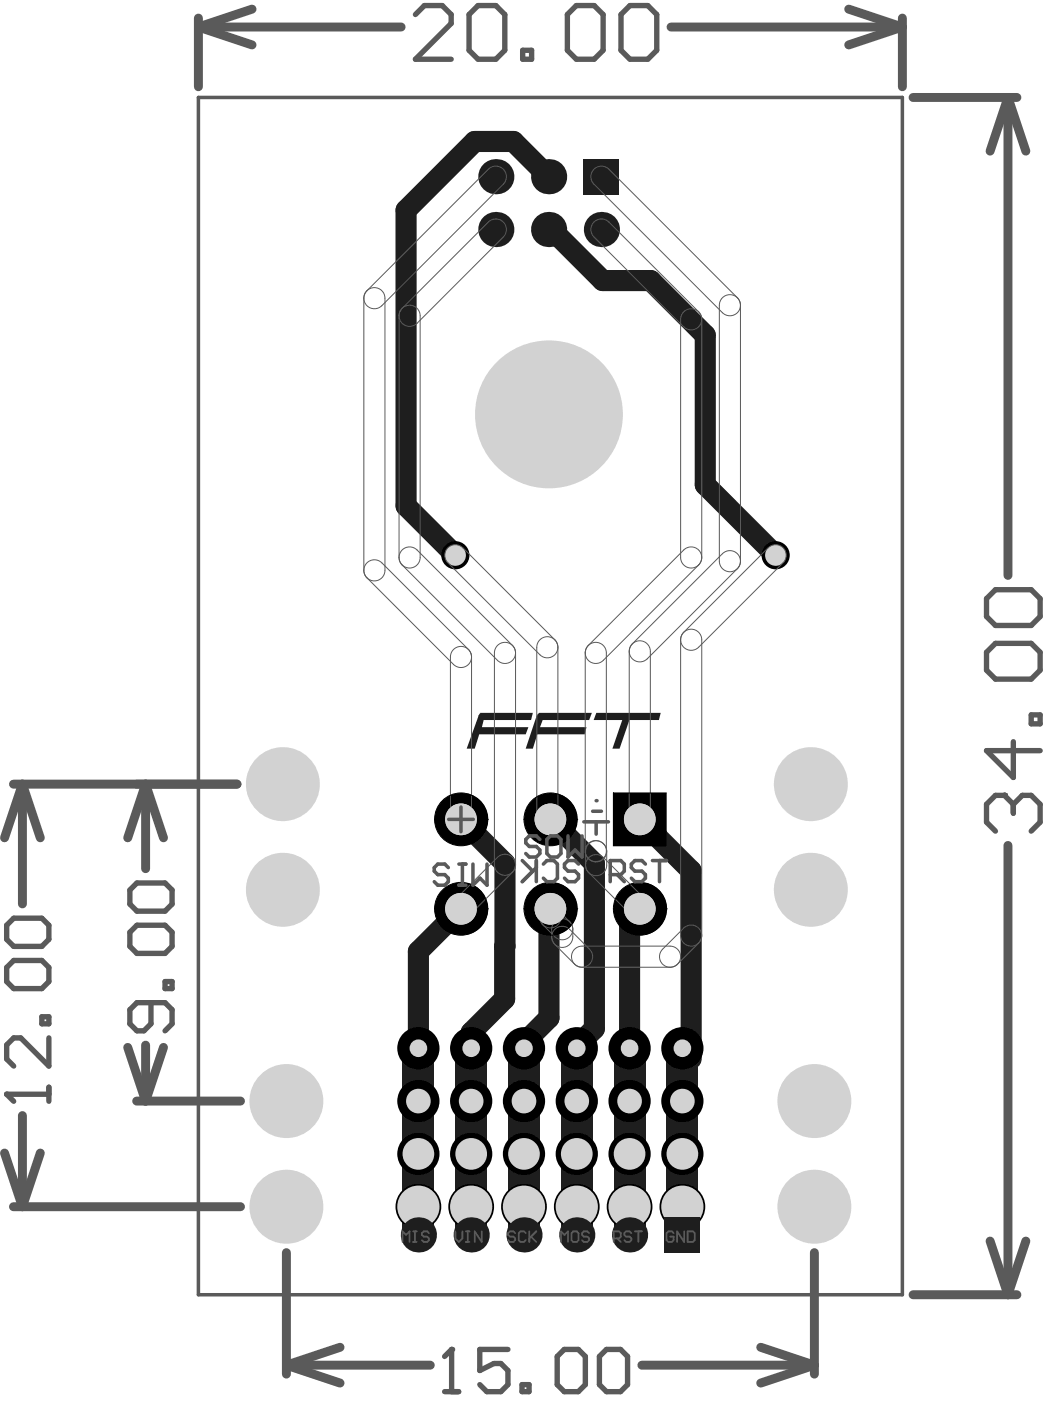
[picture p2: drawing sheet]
<svg xmlns="http://www.w3.org/2000/svg" width="49mm" height="66mm" viewBox="0 0 49 66" stroke-linecap="round" stroke-linejoin="round" font-family="sans-serif">
<path d="M9.3 4.6h33.2v56.4h-33.2z" fill="none" stroke="#5a5a5a" stroke-width=".17"/>
<path d="M25.8 8.3l-1.6-1.6h-1.8l-3.3 3.2v13.9l2.3 2.3M25.8 10.8h.2l2.4 2.4h2.2l2.6 2.6v7l3.3 3.3M21.7 38.6l2.1 2.1v6.3l-1.6 1.6v5.7M25.9 38.6l2.1 2.1v7.7M30.1 38.6l2.4 2.4v8.9M21.7 42.8l-2 2v9.5M24.7 49.1v4.4M25.8 42.8v5.1M27.2 49.4v4.1M29.6 43.3v10.2" fill="none" stroke="#1e1e1e" stroke-width=".99"/>
<g fill="#1e1e1e">
<path d="M19 49.3h1.4v9.2h-1.4z" fill-rule="evenodd"/>
<path d="M21.4 49.3h1.5v9.2h-1.5z" fill-rule="evenodd"/>
<path d="M23.9 49.3h1.5v9.2h-1.5z" fill-rule="evenodd"/>
<path d="M26.4 49.3h1.5v9.2h-1.5z" fill-rule="evenodd"/>
<path d="M28.9 49.3h1.5v9.2h-1.5z" fill-rule="evenodd"/>
<path d="M31.4 49.3h1.5v9.2h-1.5z" fill-rule="evenodd"/>
</g>
<circle cx="36.5" cy="26.1" r=".66" fill="#000"/>
<circle cx="36.5" cy="26.1" r=".5" fill="#d2d2d2"/>
<circle cx="21.4" cy="26.1" r=".66" fill="#000"/>
<circle cx="21.4" cy="26.1" r=".5" fill="#d2d2d2"/>
<circle cx="23.3" cy="10.8" r=".66" fill="#000"/>
<circle cx="23.3" cy="10.8" r=".5" fill="#d2d2d2"/>
<circle cx="25.8" cy="10.8" r=".66" fill="#000"/>
<circle cx="25.8" cy="10.8" r=".5" fill="#d2d2d2"/>
<circle cx="28.3" cy="10.8" r=".66" fill="#000"/>
<circle cx="28.3" cy="10.8" r=".5" fill="#d2d2d2"/>
<circle cx="28.3" cy="8.3" r=".66" fill="#000"/>
<circle cx="28.3" cy="8.3" r=".5" fill="#d2d2d2"/>
<circle cx="25.8" cy="8.3" r=".66" fill="#000"/>
<circle cx="25.8" cy="8.3" r=".5" fill="#d2d2d2"/>
<circle cx="23.3" cy="8.3" r=".66" fill="#000"/>
<circle cx="23.3" cy="8.3" r=".5" fill="#d2d2d2"/>
<circle cx="22.2" cy="54.3" r=".99" fill="#000"/>
<circle cx="22.2" cy="54.3" r=".75" fill="#d2d2d2"/>
<circle cx="27.2" cy="54.3" r=".99" fill="#000"/>
<circle cx="27.2" cy="54.3" r=".75" fill="#d2d2d2"/>
<circle cx="29.6" cy="54.3" r=".99" fill="#000"/>
<circle cx="29.6" cy="54.3" r=".75" fill="#d2d2d2"/>
<circle cx="24.7" cy="54.3" r=".99" fill="#000"/>
<circle cx="24.7" cy="54.3" r=".75" fill="#d2d2d2"/>
<circle cx="24.7" cy="51.8" r=".99" fill="#000"/>
<circle cx="24.7" cy="51.8" r=".58" fill="#d2d2d2"/>
<circle cx="29.6" cy="51.8" r=".99" fill="#000"/>
<circle cx="29.6" cy="51.8" r=".58" fill="#d2d2d2"/>
<circle cx="27.2" cy="51.8" r=".99" fill="#000"/>
<circle cx="27.2" cy="51.8" r=".58" fill="#d2d2d2"/>
<circle cx="19.7" cy="51.8" r=".99" fill="#000"/>
<circle cx="19.7" cy="51.8" r=".58" fill="#d2d2d2"/>
<circle cx="19.7" cy="49.4" r=".99" fill="#000"/>
<circle cx="19.7" cy="49.4" r=".41" fill="#d2d2d2"/>
<circle cx="22.2" cy="49.4" r=".99" fill="#000"/>
<circle cx="22.2" cy="49.4" r=".41" fill="#d2d2d2"/>
<g fill="#000">
<circle cx="24.7" cy="56.8" r="1.08"/>
<circle cx="24.7" cy="49.4" r=".99"/>
<circle cx="27.2" cy="49.4" r=".99"/>
<circle cx="29.6" cy="49.4" r=".99"/>
</g>
<circle cx="24.7" cy="56.8" r=".99" fill="#d2d2d2"/>
<circle cx="32.1" cy="56.8" r="1.08" fill="#000"/>
<circle cx="32.1" cy="56.8" r=".99" fill="#d2d2d2"/>
<circle cx="29.6" cy="56.8" r="1.08" fill="#000"/>
<circle cx="29.6" cy="56.8" r=".99" fill="#d2d2d2"/>
<circle cx="27.2" cy="56.8" r="1.08" fill="#000"/>
<circle cx="27.2" cy="56.8" r=".99" fill="#d2d2d2"/>
<circle cx="22.2" cy="56.8" r="1.08" fill="#000"/>
<circle cx="22.2" cy="56.8" r=".99" fill="#d2d2d2"/>
<circle cx="19.7" cy="54.3" r=".99" fill="#000"/>
<circle cx="19.7" cy="54.3" r=".75" fill="#d2d2d2"/>
<circle cx="19.7" cy="56.8" r="1.08" fill="#000"/>
<circle cx="19.7" cy="56.8" r=".99" fill="#d2d2d2"/>
<circle cx="22.2" cy="51.8" r=".99" fill="#000"/>
<circle cx="22.2" cy="51.8" r=".58" fill="#d2d2d2"/>
<g fill="#000">
<circle cx="32.1" cy="49.4" r=".99"/>
<circle cx="32.1" cy="51.8" r=".99"/>
</g>
<circle cx="32.1" cy="51.8" r=".58" fill="#d2d2d2"/>
<circle cx="32.1" cy="54.3" r=".99" fill="#000"/>
<circle cx="32.1" cy="54.3" r=".75" fill="#d2d2d2"/>
<circle cx="13.5" cy="56.8" r="1.33" fill="#000"/>
<circle cx="13.5" cy="56.8" r="1.74" fill="#d2d2d2"/>
<circle cx="38.3" cy="56.8" r="1.33" fill="#000"/>
<circle cx="38.3" cy="56.8" r="1.74" fill="#d2d2d2"/>
<circle cx="38.3" cy="51.8" r="1.33" fill="#000"/>
<circle cx="38.3" cy="51.8" r="1.74" fill="#d2d2d2"/>
<circle cx="13.5" cy="51.8" r="1.33" fill="#000"/>
<circle cx="13.5" cy="51.8" r="1.74" fill="#d2d2d2"/>
<circle cx="25.8" cy="19.5" r="1.33" fill="#000"/>
<circle cx="25.8" cy="19.5" r="3.5" fill="#d2d2d2"/>
<path d="M28.9 37.3h2.5v2.5h-2.5z" fill-rule="evenodd" fill="#000"/>
<circle cx="30.1" cy="38.6" r=".75" fill="#d2d2d2"/>
<circle cx="38.2" cy="41.9" r="1.33" fill="#000"/>
<circle cx="38.2" cy="41.9" r="1.74" fill="#d2d2d2"/>
<circle cx="38.2" cy="36.9" r="1.33" fill="#000"/>
<circle cx="38.2" cy="36.9" r="1.74" fill="#d2d2d2"/>
<circle cx="13.3" cy="41.9" r="1.33" fill="#000"/>
<circle cx="13.3" cy="41.9" r="1.74" fill="#d2d2d2"/>
<circle cx="13.3" cy="36.9" r="1.33" fill="#000"/>
<circle cx="13.3" cy="36.9" r="1.74" fill="#d2d2d2"/>
<circle cx="21.7" cy="38.6" r="1.24" fill="#000"/>
<circle cx="21.7" cy="38.6" r=".75" fill="#d2d2d2"/>
<path d="M27.5 7.5h1.6v1.6h-1.6z" fill-rule="evenodd" fill="#1e1e1e"/>
<g fill="#1e1e1e">
<circle cx="25.8" cy="8.3" r=".83"/>
<circle cx="23.3" cy="8.3" r=".83"/>
<circle cx="25.8" cy="10.8" r=".83"/>
<circle cx="23.3" cy="10.8" r=".83"/>
<circle cx="28.3" cy="10.8" r=".83"/>
</g>
<g fill="none" stroke="#5a5a5a" stroke-width=".05">
<path d="M17.4 13.6a.5 .5 0 0 1 .7 .4v12.9a.5 .5 0 0 1-.5 .5 .5 .5 0 0 1-.5-.5v-12.9l.1-.2zM19 14.4a.5 .5 0 0 1 .8 .5v11.4a.5 .5 0 0 1-.5 .4 .5 .5 0 0 1-.5-.4v-11.4l.1-.3zM23 8a.5 .5 0 0 1 .7 0 .5 .5 0 0 1 0 .7l-5.7 5.7a.5 .5 0 0 1-.7 0 .5 .5 0 0 1 0-.7zM23 10.5a.5 .5 0 0 1 .7 0 .5 .5 0 0 1 0 .7l-4.1 4a.5 .5 0 0 1-.7 0 .5 .5 0 0 1 0-.7zM28 10.5l.2-.2h.2l.3 .2 4.2 4.2a.5 .5 0 0 1 0 .7 .5 .5 0 0 1-.7 0l-4.2-4.2-.2-.3v-.2zM28 8l.2-.2h.2l.3 .2 6 6a.5 .5 0 0 1 0 .7 .5 .5 0 0 1-.7 0l-6-6-.2-.3v-.2zM32.3 14.6a.5 .5 0 0 1 .7 .4v11.3a.5 .5 0 0 1-.5 .4 .5 .5 0 0 1-.5-.4v-11.3l.1-.2zM34.1 13.9a.5 .5 0 0 1 .8 .5v12a.5 .5 0 0 1-.5 .5 .5 .5 0 0 1-.5-.5v-12v-.3zM17.3 26.5l.2-.1h.3l.2 .1 4.1 4.1a.5 .5 0 0 1 0 .7 .5 .5 0 0 1-.7 0l-4.1-4.1-.2-.2v-.3zM18.9 25.9l.3-.1h.2l.2 .1 4.5 4.5a.5 .5 0 0 1 0 .7 .5 .5 0 0 1-.7 0l-4.5-4.5-.1-.2v-.3zM21.1 25.8l.2-.1h.3l.2 .1 4.3 4.3a.5 .5 0 0 1 0 .7 .5 .5 0 0 1-.7 0l-4.3-4.3-.1-.2v-.3zM21.5 30.5a.5 .5 0 0 1 .7 .4v7.7a.5 .5 0 0 1-.5 .5 .5 .5 0 0 1-.5-.5v-7.7l.1-.2z"/>
<path d="M23.5 30.3a.5 .5 0 0 1 .8 .4v10a.5 .5 0 0 1-.5 .5 .5 .5 0 0 1-.5-.5v-10v-.2zM25.3 38.4v-7.9a.5 .5 0 0 1 .5-.5 .5 .5 0 0 1 .5 .5v7.9M27.8 30.3a.5 .5 0 0 1 .7 .4l.1 10a.5 .5 0 0 1-.5 .5 .5 .5 0 0 1-.5-.5v-.6a.5 .5 0 0 1 .7-.5 .5 .5 0 0 1 .1 .8 .5 .5 0 0 1-.8-.1v-.2v-9.4v-.2zM29.9 30.2a.5 .5 0 0 1 .7 .5v7.9a.5 .5 0 0 1-.5 .5 .5 .5 0 0 1-.5-.5v-7.9l.1-.3zM32.2 25.9a.5 .5 0 0 1 .7 0 .5 .5 0 0 1 0 .7l-4.5 4.5a.5 .5 0 0 1-.7 0 .5 .5 0 0 1 0-.7zM32.3 29.7a.5 .5 0 0 1 .7 .4v14a.5 .5 0 0 1-.5 .5 .5 .5 0 0 1-.5-.5v-14l.1-.2zM34 26.1a.5 .5 0 0 1 .7 0 .5 .5 0 0 1 0 .7l-4.2 4.2a.5 .5 0 0 1-.7 0 .5 .5 0 0 1 0-.7zM36.2 25.8a.5 .5 0 0 1 .7 0 .5 .5 0 0 1 0 .7l-4 4a.5 .5 0 0 1-.7 0 .5 .5 0 0 1 0-.7zM21.4 42.4l2-2a.5 .5 0 0 1 .7 0 .5 .5 0 0 1 0 .7l-2 2M26 44.1a.5 .5 0 0 0 .5 .5 .5 .5 0 0 0 .5-.5M26.1 43.8l.2-.2h.3l1.2 1.1a.5 .5 0 0 1 0 .7 .5 .5 0 0 1-.7 0l-1.1-1.2v-.2zM27.2 44.6h.2h4.1a.5 .5 0 0 1 .5 .4 .5 .5 0 0 1-.5 .5h-4.1a.5 .5 0 0 1-.5-.3 .5 .5 0 0 1 .3-.6z"/>
<path d="M27.7 41.1a.5 .5 0 0 1 0-.7 .5 .5 0 0 1 .7 0l2.1 2M32.2 43.7a.5 .5 0 0 1 .7 0 .5 .5 0 0 1 0 .7l-1 1a.5 .5 0 0 1-.7 0 .5 .5 0 0 1 0-.7z"/>
<circle cx="28.1" cy="40.1" r=".5"/>
</g>
<path d="M28.9 37.3h2.5v2.5h-2.5z" fill="none" stroke="#000" stroke-width=".05"/>
<circle cx="30.1" cy="38.6" r=".75" fill="#d2d2d2"/>
<path d="M20.5 38.6h.1M20.5 38.6a1.24 1.24 0 0 0 1.2 1.2 1.24 1.24 0 0 0 1.2-1.2M20.5 38.6a1.24 1.24 0 0 1 1.2-1.3 1.24 1.24 0 0 1 1.2 1.3M22.9 38.6h.1" fill="none" stroke="#000" stroke-width=".05"/>
<circle cx="21.7" cy="38.6" r=".75" fill="#d2d2d2"/>
<path d="M21.1 38.6h1.2M21.7 38v1.2M25.7 39.5v.7l.2 .2h.3l.2-.2v-.7M26.7 39.4v1l.4-.4 .3 .4v-1M27.5 38.7h1.1M27.9 38.2h.4M28.1 37.7h.1M28.1 38.7v.6M25.4 40v.2l-.1 .2h-.4l-.1-.2" fill="none" stroke="#5a5a5a" stroke-width=".17"/>
<g fill="none" stroke="#5a5a5a" stroke-width=".42">
<path d="M9.3 1.3l2.6 .8M9.3 1.3h9.6M9.3 .9v3.2M11.9 .4l-2.6 .9M31.6 1.3h10.9M40 .4l2.5 .9M42.5 1.3l-2.5 .8M42.5 .9v3.2M43 4.6h4.9M47.5 4.6l.8 2.5M47.5 4.6l-.9 2.5M47.5 4.6v22.5"/>
<path d="M.6 36.9h10.6M1.1 36.9l.8 2.6M1.1 36.9l-.9 2.6M1.1 36.9v5.7M6.9 36.9l.8 2.6M6.9 36.9l-.9 2.6M6.9 36.9v4M47.5 39.8v21.2M.2 54.3l.9 2.5M.6 56.8h10.7M1.1 52.5v4.3M1.9 54.3l-.8 2.5"/>
<path d="M6 49.3l.9 2.5M6.4 51.8h4.9M6.9 49.2v2.6M7.7 49.3l-.8 2.5M13.5 59v5.7M38.3 59v5.7M46.6 58.4l.9 2.6M48.3 58.4l-.8 2.6M13.5 64.3l2.5 .8M13.5 64.3h6.8M16 63.4l-2.5 .9M30.2 64.3h8.1"/>
<path d="M35.8 63.4l2.5 .9M38.3 64.3l-2.5 .8M43 61h4.9"/>
</g>
<g fill="none" stroke="#5a5a5a" stroke-width=".25">
<path d="M19.6 .7l.4-.4h.8l.4 .4v.4l-1.6 1.7h1.6M22.5 .3h.8l.5 .4v1.7l-.5 .4h-.8l-.4-.4v-1.7zM24.6 2.4h.4v.4h-.4zM27.1 .3h.9l.4 .4v1.7l-.4 .4h-.9l-.4-.4v-1.7zM29.7 .3h.8l.4 .4v1.7l-.4 .4h-.8l-.5-.4v-1.7zM46.4 28.2l.5-.4h1.7l.4 .4v.8l-.4 .5h-1.7l-.5-.5zM46.9 32l-.5-.4v-.9l.5-.4h1.7l.4 .4v.9l-.4 .4M47.3 37.5h.1M47.3 37.5h-.4l-.5 .4v.8l.5 .4M47.3 37.5l.4 .4M47.7 37.9l.4-.4h.5l.4 .4v.8l-.4 .4M47.7 34.9v1.7l-1.3-1.3"/>
<path d="M47.7 37.9v.4M.3 51.5h.1M.3 51.5h2M.3 51.5l.3 .4M.6 45.2h1.4l.3 .4v.6l-.3 .4h-1.4l-.3-.4v-.6zM.6 43.2h1.4l.3 .4v.6l-.3 .4h-1.4l-.3-.4v-.6zM2 47.9h.3v.3h-.3zM2.3 48.9v1.3l-1.3-1.3h-.4l-.3 .3v.7l.3 .3M2.3 51.2v.7M6.4 41.6h1.4l.3 .3v.7l-.3 .3h-1.4l-.3-.3v-.7zM6.4 43.6h1.4l.3 .3v.7l-.3 .3h-1.4l-.3-.3v-.7zM7.1 47.2v1l-.3 .3h-.4l-.3-.3v-.7l.3-.3h1.4l.3 .3v.7l-.3 .3"/>
<path d="M7.8 46.2h.3v.4h-.3zM20.9 65.5h.7M21.3 63.5h.1M21.3 63.5v2M21.3 63.5l-.4 .4M23.9 63.5h-1.3v1l.7-.3h.3l.3 .3v.7l-.3 .3h-.7l-.3-.3M24.6 65.2h.3v.3h-.3zM26.6 63.5h.6l.4 .4v1.3l-.4 .3h-.6l-.4-.3v-1.3zM28.2 63.9l.4-.4h.6l.3 .4v1.3l-.3 .3h-.6l-.4-.3z"/>
</g>
<text font-size="3.5" fill="#d2d2d2" x="24.7" y="49">COICSP105mm1x</text>
<text font-size="3.2" fill="#5a5a5a" x="19.8" y="35">COICSP2054mm 2x</text>
<g font-size="2.8" fill="#5a5a5a">
<text x="24.3" y="39">PAICSP2054mm 2x304</text>
<text x="20.1" y="43.2">PAICSP2054mm 2x301</text>
<text x="24.3" y="43.2">PAICSP2054mm 2x303</text>
<text x="28.6" y="43.2">PAICSP2054mm 2x305</text>
</g>
<text font-size="2.1" fill="#5a5a5a" x="18.7" y="58.6">PAICSP105mm1x601 PAICSP105mm1x602 PAICSP105mm1x603 PAICSP105mm1x604 PAICSP105mm1x605PAICSP105mm1x606</text>
</svg>
